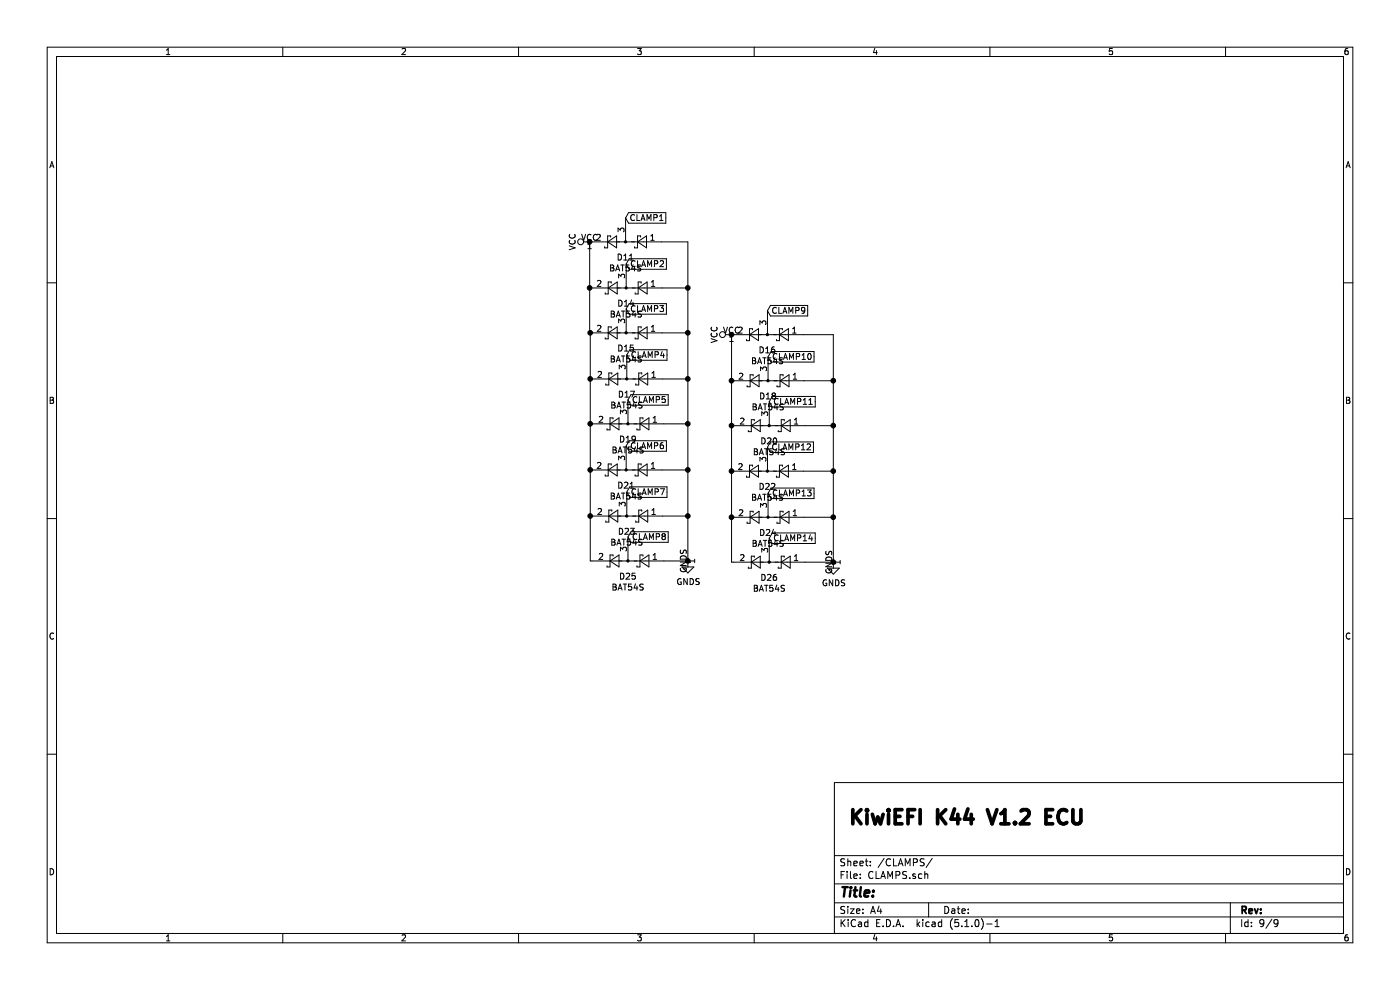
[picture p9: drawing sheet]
EESchema Schematic File Version 4
LIBS:KiwiEFIecuV44K-cache
EELAYER 29 0
EELAYER END
$Descr A4 11693 8268
encoding utf-8
Sheet 9 9
Title ""
Date ""
Rev ""
Comp ""
Comment1 ""
Comment2 ""
Comment3 ""
Comment4 ""
$EndDescr
$Comp
L power:VCC #PWR03
U 1 1
P 6110 2795
F 0 "#PWR03" H 6110 2645 50  0001 C CNN
F 1 "VCC" H 6035 2940 50  0000 L CNN
F 2 "" H 6110 2795 50  0001 C CNN
F 3 "" H 6110 2795 50  0001 C CNN
	1    6110 2795
	0    -1   -1   0   
$EndComp
Text GLabel 5225 1820 2    50   Input ~ 0
CLAMP1
Text GLabel 5230 2205 2    50   Input ~ 0
CLAMP2
Text GLabel 5230 2580 2    50   Input ~ 0
CLAMP3
Text GLabel 5235 2965 2    50   Input ~ 0
CLAMP4
Text GLabel 5245 3340 2    50   Input ~ 0
CLAMP5
Text GLabel 5230 3725 2    50   Input ~ 0
CLAMP6
Text GLabel 5235 4110 2    50   Input ~ 0
CLAMP7
Text GLabel 5245 4485 2    50   Input ~ 0
CLAMP8
Text GLabel 6410 2595 2    50   Input ~ 0
CLAMP9
Text GLabel 6415 2980 2    50   Input ~ 0
CLAMP10
Text GLabel 6425 3355 2    50   Input ~ 0
CLAMP11
Text GLabel 6410 3735 2    50   Input ~ 0
CLAMP12
Text GLabel 6415 4120 2    50   Input ~ 0
CLAMP13
Text GLabel 6425 4495 2    50   Input ~ 0
CLAMP14
$Comp
L Diode:BAT54S D?
U 1 1
P 6415 3180
AR Path="/5FFEC5FD" Ref="D?"  Part="1" 
AR Path="/5FFE99EC/5FFEC5FD" Ref="D18"  Part="1" 
F 0 "D18" H 6415 3313 50  0000 C CNN
F 1 "BAT54S" H 6415 3404 50  0000 C CNN
F 2 "AutomotiveMisc:SOT-23_BAT54S" H 6490 3305 50  0001 L CNN
F 3 "https://www.diodes.com/assets/Datasheets/ds11005.pdf" H 6295 3180 50  0001 C CNN
	1    6415 3180
	-1   0    0    1   
$EndComp
$Comp
L Diode:BAT54S D?
U 1 1
P 6410 2795
AR Path="/5FFED8B3" Ref="D?"  Part="1" 
AR Path="/5FFE99EC/5FFED8B3" Ref="D16"  Part="1" 
F 0 "D16" H 6410 2928 50  0000 C CNN
F 1 "BAT54S" H 6410 3019 50  0000 C CNN
F 2 "AutomotiveMisc:SOT-23_BAT54S" H 6485 2920 50  0001 L CNN
F 3 "https://www.diodes.com/assets/Datasheets/ds11005.pdf" H 6290 2795 50  0001 C CNN
	1    6410 2795
	-1   0    0    1   
$EndComp
Wire Wire Line
	6110 2795 6110 3180
Wire Wire Line
	6110 3180 6115 3180
Connection ~ 6110 2795
$Comp
L Diode:BAT54S D?
U 1 1
P 6425 3555
AR Path="/5FFF2574" Ref="D?"  Part="1" 
AR Path="/5FFE99EC/5FFF2574" Ref="D20"  Part="1" 
F 0 "D20" H 6425 3688 50  0000 C CNN
F 1 "BAT54S" H 6425 3779 50  0000 C CNN
F 2 "AutomotiveMisc:SOT-23_BAT54S" H 6500 3680 50  0001 L CNN
F 3 "https://www.diodes.com/assets/Datasheets/ds11005.pdf" H 6305 3555 50  0001 C CNN
	1    6425 3555
	-1   0    0    1   
$EndComp
Wire Wire Line
	6110 3180 6110 3555
Wire Wire Line
	6110 3555 6125 3555
Connection ~ 6110 3180
$Comp
L Diode:BAT54S D?
U 1 1
P 6415 4320
AR Path="/5FFF363A" Ref="D?"  Part="1" 
AR Path="/5FFE99EC/5FFF363A" Ref="D24"  Part="1" 
F 0 "D24" H 6415 4453 50  0000 C CNN
F 1 "BAT54S" H 6415 4544 50  0000 C CNN
F 2 "AutomotiveMisc:SOT-23_BAT54S" H 6490 4445 50  0001 L CNN
F 3 "https://www.diodes.com/assets/Datasheets/ds11005.pdf" H 6295 4320 50  0001 C CNN
	1    6415 4320
	-1   0    0    1   
$EndComp
$Comp
L Diode:BAT54S D?
U 1 1
P 6410 3935
AR Path="/5FFF3644" Ref="D?"  Part="1" 
AR Path="/5FFE99EC/5FFF3644" Ref="D22"  Part="1" 
F 0 "D22" H 6410 4068 50  0000 C CNN
F 1 "BAT54S" H 6410 4159 50  0000 C CNN
F 2 "AutomotiveMisc:SOT-23_BAT54S" H 6485 4060 50  0001 L CNN
F 3 "https://www.diodes.com/assets/Datasheets/ds11005.pdf" H 6290 3935 50  0001 C CNN
	1    6410 3935
	-1   0    0    1   
$EndComp
Wire Wire Line
	6110 3935 6110 4320
Wire Wire Line
	6110 4320 6115 4320
$Comp
L Diode:BAT54S D?
U 1 1
P 6425 4695
AR Path="/5FFF3651" Ref="D?"  Part="1" 
AR Path="/5FFE99EC/5FFF3651" Ref="D26"  Part="1" 
F 0 "D26" H 6425 4828 50  0000 C CNN
F 1 "BAT54S" H 6425 4919 50  0000 C CNN
F 2 "AutomotiveMisc:SOT-23_BAT54S" H 6500 4820 50  0001 L CNN
F 3 "https://www.diodes.com/assets/Datasheets/ds11005.pdf" H 6305 4695 50  0001 C CNN
	1    6425 4695
	-1   0    0    1   
$EndComp
Wire Wire Line
	6110 4320 6110 4695
Wire Wire Line
	6110 4695 6125 4695
Connection ~ 6110 4320
$Comp
L Diode:BAT54S D?
U 1 1
P 5235 3165
AR Path="/5FFF790E" Ref="D?"  Part="1" 
AR Path="/5FFE99EC/5FFF790E" Ref="D17"  Part="1" 
F 0 "D17" H 5235 3298 50  0000 C CNN
F 1 "BAT54S" H 5235 3389 50  0000 C CNN
F 2 "AutomotiveMisc:SOT-23_BAT54S" H 5310 3290 50  0001 L CNN
F 3 "https://www.diodes.com/assets/Datasheets/ds11005.pdf" H 5115 3165 50  0001 C CNN
	1    5235 3165
	-1   0    0    1   
$EndComp
$Comp
L Diode:BAT54S D?
U 1 1
P 5230 2780
AR Path="/5FFF7918" Ref="D?"  Part="1" 
AR Path="/5FFE99EC/5FFF7918" Ref="D15"  Part="1" 
F 0 "D15" H 5230 2913 50  0000 C CNN
F 1 "BAT54S" H 5230 3004 50  0000 C CNN
F 2 "AutomotiveMisc:SOT-23_BAT54S" H 5305 2905 50  0001 L CNN
F 3 "https://www.diodes.com/assets/Datasheets/ds11005.pdf" H 5110 2780 50  0001 C CNN
	1    5230 2780
	-1   0    0    1   
$EndComp
Wire Wire Line
	4930 2780 4930 3165
Wire Wire Line
	4930 3165 4935 3165
$Comp
L Diode:BAT54S D?
U 1 1
P 5245 3540
AR Path="/5FFF7925" Ref="D?"  Part="1" 
AR Path="/5FFE99EC/5FFF7925" Ref="D19"  Part="1" 
F 0 "D19" H 5245 3673 50  0000 C CNN
F 1 "BAT54S" H 5245 3764 50  0000 C CNN
F 2 "AutomotiveMisc:SOT-23_BAT54S" H 5320 3665 50  0001 L CNN
F 3 "https://www.diodes.com/assets/Datasheets/ds11005.pdf" H 5125 3540 50  0001 C CNN
	1    5245 3540
	-1   0    0    1   
$EndComp
Wire Wire Line
	4930 3540 4945 3540
Connection ~ 4930 3165
$Comp
L Diode:BAT54S D?
U 1 1
P 5235 4310
AR Path="/5FFF793C" Ref="D?"  Part="1" 
AR Path="/5FFE99EC/5FFF793C" Ref="D23"  Part="1" 
F 0 "D23" H 5235 4443 50  0000 C CNN
F 1 "BAT54S" H 5235 4534 50  0000 C CNN
F 2 "AutomotiveMisc:SOT-23_BAT54S" H 5310 4435 50  0001 L CNN
F 3 "https://www.diodes.com/assets/Datasheets/ds11005.pdf" H 5115 4310 50  0001 C CNN
	1    5235 4310
	-1   0    0    1   
$EndComp
$Comp
L Diode:BAT54S D?
U 1 1
P 5230 3925
AR Path="/5FFF7946" Ref="D?"  Part="1" 
AR Path="/5FFE99EC/5FFF7946" Ref="D21"  Part="1" 
F 0 "D21" H 5230 4058 50  0000 C CNN
F 1 "BAT54S" H 5230 4149 50  0000 C CNN
F 2 "AutomotiveMisc:SOT-23_BAT54S" H 5305 4050 50  0001 L CNN
F 3 "https://www.diodes.com/assets/Datasheets/ds11005.pdf" H 5110 3925 50  0001 C CNN
	1    5230 3925
	-1   0    0    1   
$EndComp
Wire Wire Line
	4930 3925 4930 4310
Wire Wire Line
	4930 4310 4935 4310
Connection ~ 4930 3925
$Comp
L Diode:BAT54S D?
U 1 1
P 5245 4685
AR Path="/5FFF7953" Ref="D?"  Part="1" 
AR Path="/5FFE99EC/5FFF7953" Ref="D25"  Part="1" 
F 0 "D25" H 5245 4818 50  0000 C CNN
F 1 "BAT54S" H 5245 4909 50  0000 C CNN
F 2 "AutomotiveMisc:SOT-23_BAT54S" H 5320 4810 50  0001 L CNN
F 3 "https://www.diodes.com/assets/Datasheets/ds11005.pdf" H 5125 4685 50  0001 C CNN
	1    5245 4685
	-1   0    0    1   
$EndComp
Wire Wire Line
	4930 4310 4930 4685
Wire Wire Line
	4930 4685 4945 4685
Connection ~ 4930 4310
$Comp
L power:VCC #PWR01
U 1 1
P 4925 2020
F 0 "#PWR01" H 4925 1870 50  0001 C CNN
F 1 "VCC" H 4850 2165 50  0000 L CNN
F 2 "" H 4925 2020 50  0001 C CNN
F 3 "" H 4925 2020 50  0001 C CNN
	1    4925 2020
	0    -1   -1   0   
$EndComp
$Comp
L Diode:BAT54S D?
U 1 1
P 5230 2405
AR Path="/5FFFA314" Ref="D?"  Part="1" 
AR Path="/5FFE99EC/5FFFA314" Ref="D14"  Part="1" 
F 0 "D14" H 5230 2538 50  0000 C CNN
F 1 "BAT54S" H 5230 2629 50  0000 C CNN
F 2 "AutomotiveMisc:SOT-23_BAT54S" H 5305 2530 50  0001 L CNN
F 3 "https://www.diodes.com/assets/Datasheets/ds11005.pdf" H 5110 2405 50  0001 C CNN
	1    5230 2405
	-1   0    0    1   
$EndComp
$Comp
L Diode:BAT54S D?
U 1 1
P 5225 2020
AR Path="/5FFFA31E" Ref="D?"  Part="1" 
AR Path="/5FFE99EC/5FFFA31E" Ref="D11"  Part="1" 
F 0 "D11" H 5225 2153 50  0000 C CNN
F 1 "BAT54S" H 5225 2244 50  0000 C CNN
F 2 "AutomotiveMisc:SOT-23_BAT54S" H 5300 2145 50  0001 L CNN
F 3 "https://www.diodes.com/assets/Datasheets/ds11005.pdf" H 5105 2020 50  0001 C CNN
	1    5225 2020
	-1   0    0    1   
$EndComp
Wire Wire Line
	4925 2020 4925 2405
Wire Wire Line
	4925 2405 4930 2405
Connection ~ 4925 2020
Wire Wire Line
	4925 2405 4925 2780
Connection ~ 4925 2405
Wire Wire Line
	4930 3165 4930 3540
Connection ~ 4930 3540
Wire Wire Line
	4930 3540 4930 3925
Wire Wire Line
	6110 3555 6110 3935
Connection ~ 6110 3555
Connection ~ 6110 3935
Wire Wire Line
	4930 2780 4925 2780
Connection ~ 4930 2780
Wire Wire Line
	6725 4695 6960 4695
Wire Wire Line
	6960 4695 6960 4320
Wire Wire Line
	6960 2795 6710 2795
Wire Wire Line
	6715 3180 6960 3180
Connection ~ 6960 3180
Wire Wire Line
	6960 3180 6960 2795
Wire Wire Line
	6725 3555 6960 3555
Connection ~ 6960 3555
Wire Wire Line
	6960 3555 6960 3180
Wire Wire Line
	6710 3935 6960 3935
Connection ~ 6960 3935
Wire Wire Line
	6960 3935 6960 3555
Wire Wire Line
	6715 4320 6960 4320
Connection ~ 6960 4320
Wire Wire Line
	6960 4320 6960 3935
Wire Wire Line
	5545 4685 5745 4685
Wire Wire Line
	5745 4685 5745 4310
Wire Wire Line
	5745 2020 5525 2020
Wire Wire Line
	5530 2405 5745 2405
Connection ~ 5745 2405
Wire Wire Line
	5745 2405 5745 2020
Wire Wire Line
	5530 2780 5745 2780
Connection ~ 5745 2780
Wire Wire Line
	5745 2780 5745 2405
Wire Wire Line
	5535 3165 5745 3165
Connection ~ 5745 3165
Wire Wire Line
	5745 3165 5745 2780
Wire Wire Line
	5545 3540 5745 3540
Connection ~ 5745 3540
Wire Wire Line
	5745 3540 5745 3165
Wire Wire Line
	5530 3925 5745 3925
Connection ~ 5745 3925
Wire Wire Line
	5745 3925 5745 3540
Wire Wire Line
	5535 4310 5745 4310
Connection ~ 5745 4310
Wire Wire Line
	5745 4310 5745 3925
$Comp
L power:GNDS #PWR0109
U 1 1
P 5745 4685
F 0 "#PWR0109" H 5745 4435 50  0001 C CNN
F 1 "GNDS" H 5750 4512 50  0000 C CNN
F 2 "" H 5745 4685 50  0001 C CNN
F 3 "" H 5745 4685 50  0001 C CNN
	1    5745 4685
	1    0    0    -1  
$EndComp
Connection ~ 5745 4685
$Comp
L power:GNDS #PWR0110
U 1 1
P 6960 4695
F 0 "#PWR0110" H 6960 4445 50  0001 C CNN
F 1 "GNDS" H 6965 4522 50  0000 C CNN
F 2 "" H 6960 4695 50  0001 C CNN
F 3 "" H 6960 4695 50  0001 C CNN
	1    6960 4695
	1    0    0    -1  
$EndComp
Connection ~ 6960 4695
Text Notes 7080 6905 0    118  ~ 24
KiwiEFI K44 V1.2 ECU
$EndSCHEMATC
